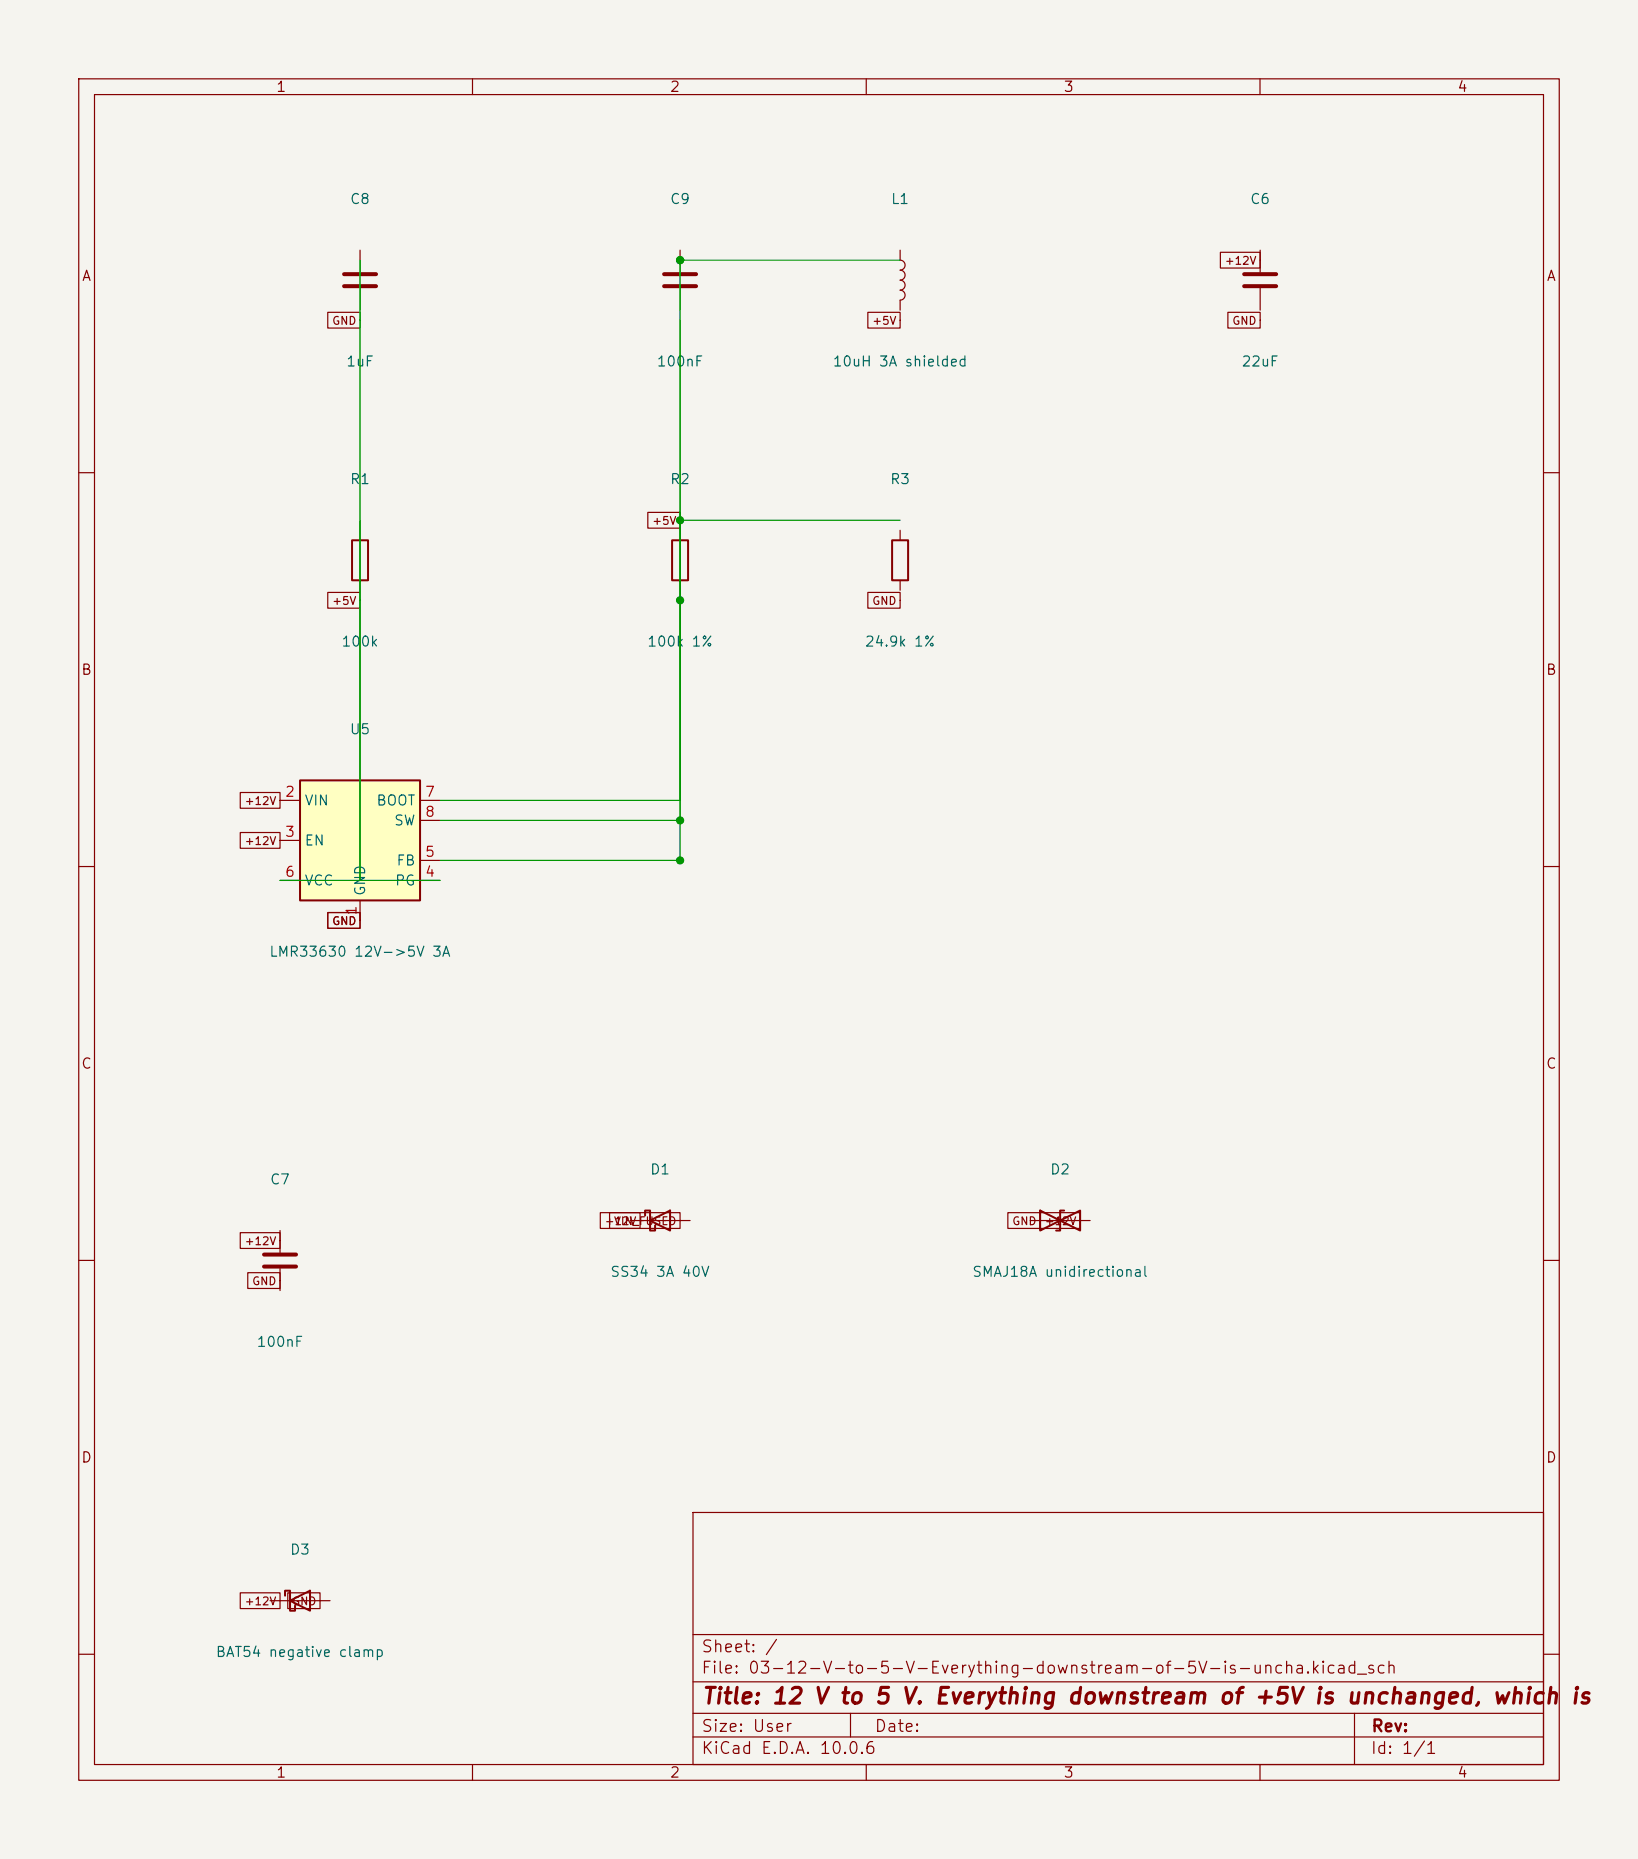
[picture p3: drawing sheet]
<svg xmlns="http://www.w3.org/2000/svg" width="208mm" height="236mm" viewBox="0 0 208 236" stroke-linecap="round" stroke-linejoin="round" font-family="sans-serif">
<path d="M0 0h208v236h-208z" fill="#f5f4ef" stroke="#f5f4ef" stroke-width=".13"/>
<g fill="none" stroke="#840000" stroke-width=".15">
<path d="M10 10h188v216h-188zM12 12h184v212h-184zM60 10v2M110 10v2M160 10v2M114.3 31.8v1.2a.63 .63 0 0 1 .6 .7 .63 .63 0 0 1-.6 .6 .64 .64 0 0 1 .6 .6 .64 .64 0 0 1-.6 .7 .64 .64 0 0 1 .6 .6 .64 .64 0 0 1-.6 .6 .64 .64 0 0 1 .6 .7 .64 .64 0 0 1-.6 .6v1.3M10 60h2M86.4 67.3v1.3M86.4 73.7v1.2M114.3 67.3v1.3M114.3 73.7v1.2M196 60h2"/>
<path d="M10 110h2M196 110h2M35.6 156.2v2.8M10 160h2M35.6 161v2.8M196 160h2M88 192h108v32h-108zM10 210h2M34.3 203.2h7.6M88 217.5h108M88 213.5h108M88 207.5h108"/>
<path d="M108 217.5v3M172 217.5v6.5M196 210h2M60 224v2M88 220.5h108M110 224v2M160 224v2"/>
</g>
<path d="M85.3 68.6h2.1v5.1h-2.1zM113.3 68.6h2v5.1h-2zM36.2 202.6v-.7h.6v2.6h.7v-.7M36.8 203.2l2.6-1.3v2.6z" fill="none" stroke="#840000" stroke-width=".25"/>
<path d="M33.5 159.3h4.1M33.5 160.8h4.1" fill="none" stroke="#840000" stroke-width=".51"/>
<path d="M38.1 99.1h15.2v15.2h-15.2z" fill="#ffffc2"/>
<path d="M44.7 68.6h2v5.1h-2zM38.1 99.1h15.2v15.2h-15.2zM81.9 154.3v-.6h.6v2.5h.7v-.6M82.5 154.9l2.6-1.2v2.5zM132.1 153.7v2.5l5.1-2.5v2.5zM135.1 153.7h-.5v2.5h-.5" fill="none" stroke="#840000" stroke-width=".25"/>
<g fill="none" stroke="#840000" stroke-width=".15">
<path d="M41.6 39.6h4.1v2h-4.1zM45.7 31.8v2.8M45.7 36.6v2.8M86.4 31.8v2.8M86.4 36.6v2.8M110.2 39.6h4.1v2h-4.1zM155 32h5v2h-5zM155.9 39.6h4.1v2h-4.1zM160 31.8v2.8M160 36.6v2.8M41.6 75.2h4.1v2h-4.1zM45.7 67.3v1.3"/>
<path d="M45.7 73.7v1.2M82.3 65h4.1v2h-4.1zM110.2 75.2h4.1v2h-4.1zM30.5 105.7h5.1v2h-5.1zM30.5 100.6h5.1v2h-5.1zM35.6 101.6h2.5M35.6 106.7h2.5M35.6 111.8h2.5M41.6 115.8h4.1v2h-4.1zM45.7 114.3v2.5M53.3 101.6h2.6M53.3 111.8h2.6"/>
<path d="M53.3 109.2h2.6M53.3 104.1h2.6M30.5 156.5h5.1v2h-5.1zM76.2 153.9h5.1v2h-5.1zM77.4 153.9h9v2h-9zM80 154.9h7.6M128 153.9h4.1v2h-4.1zM130.8 154.9h7.6M132.1 153.9h5.1v2h-5.1zM31.5 161.6h4.1v2h-4.1zM30.5 202.2h5.1v2h-5.1zM36.5 202.2h4.1v2h-4.1z"/>
</g>
<path d="M43.7 34.8h4.1M43.7 36.3h4.1M84.3 34.8h4.1M84.3 36.3h4.1M158 34.8h4.1M158 36.3h4.1" fill="none" stroke="#840000" stroke-width=".51"/>
<path d="M45.7 33v78.8M114.3 33h-27.9v76.2h-30.5M86.4 66h27.9M35.6 111.8h20.3M55.9 104.1h30.5M55.9 101.6h30.5" fill="none" stroke="#009600" stroke-width=".15"/>
<g fill="#009600" stroke="#009600" stroke-width=".13">
<circle cx="86.4" cy="76.2" r=".46"/>
<circle cx="86.4" cy="66" r=".46"/>
<circle cx="86.4" cy="33" r=".46"/>
<circle cx="86.4" cy="109.2" r=".46"/>
<circle cx="86.4" cy="104.1" r=".46"/>
</g>
<g font-size="2" fill="#840000">
<text x="89" y="216.8">Title: 12 V to 5 V. Everything downstream of +5V is unchanged, which</text>
<text x="199.3" y="216.8">is</text>
</g>
<g font-size="1.5" fill="#840000">
<text x="89" y="212.8">File: 03-12-V-to-5-V-Everything-downstream-of-5V-is-uncha.kicad_sch</text>
<text x="89" y="210.1">Sheet: /</text>
<text x="89" y="220.2">Size: User</text>
<text x="111" y="220.2">Date:</text>
<text x="174" y="220.2">Rev:</text>
<text x="89" y="223">KiCad E.D.A. 10.0.6</text>
<text x="174" y="223">Id: 1/1</text>
</g>
<g font-size="1.3" fill="#840000">
<text x="35" y="12">1</text>
<text x="85" y="12">2</text>
<text x="135" y="12">3</text>
<text x="185" y="12">4</text>
<text x="10.3" y="36">A</text>
<text x="196.3" y="36">A</text>
<text x="10.2" y="86">B</text>
<text x="196.2" y="86">B</text>
<text x="10.2" y="136">C</text>
<text x="196.2" y="136">C</text>
<text x="10.2" y="186">D</text>
<text x="196.2" y="186">D</text>
<text x="35" y="226">1</text>
<text x="85" y="226">2</text>
<text x="135" y="226">3</text>
<text x="185" y="226">4</text>
</g>
<g font-size="1.3" fill="#006464">
<text x="44.4" y="26.2">C8</text>
<text x="85" y="26.2">C9</text>
<text x="113.1" y="26.2">L1</text>
<text x="158.7" y="26.2">C6</text>
<text x="43.9" y="46.8">1uF</text>
<text x="83.3" y="46.8">100nF</text>
<text x="105.6" y="46.8">10uH 3A shielded</text>
<text x="157.6" y="46.8">22uF</text>
<text x="44.4" y="61.8">R1</text>
<text x="85" y="61.8">R2</text>
<text x="112.9" y="61.8">R3</text>
<text x="43.3" y="82.4">100k</text>
<text x="82.1" y="82.4">100k 1%</text>
<text x="109.7" y="82.4">24.9k 1%</text>
<text x="44.3" y="93.5">U5</text>
<text x="38.6" y="102.6">VIN</text>
<text x="38.6" y="107.7">EN</text>
<text x="47.7" y="102.6">BOOT</text>
<text x="49.9" y="105.1">SW</text>
<text x="38.6" y="112.7">VCC</text>
<text x="46.7" y="113.8" transform="rotate(-90 46.7 113.8)">GND</text>
<text x="50.1" y="112.7">PG</text>
<text x="50.2" y="110.2">FB</text>
<text x="34.1" y="121.8">LMR33630 12V-&gt;5V 3A</text>
<text x="82.5" y="149.4">D1</text>
<text x="133.3" y="149.4">D2</text>
<text x="34.2" y="150.7">C7</text>
<text x="77.4" y="162.4">SS34 3A 40V</text>
<text x="123.4" y="162.4">SMAJ18A unidirectional</text>
<text x="32.5" y="171.3">100nF</text>
<text x="36.7" y="197.7">D3</text>
<text x="27.3" y="210.7">BAT54 negative clamp</text>
</g>
<g font-size="1.3" fill="#a90000">
<text x="36.1" y="101.5">2</text>
<text x="53.9" y="101.5">7</text>
<text x="36.1" y="106.6">3</text>
<text x="53.9" y="104">8</text>
<text x="36.1" y="111.6">6</text>
<text x="53.9" y="111.6">4</text>
<text x="53.9" y="109.1">5</text>
<text x="45.6" y="116.3" transform="rotate(-90 45.6 116.3)">1</text>
</g>
<g font-size="1" fill="#840000">
<text x="155.4" y="33.9">+12V</text>
<text x="42.1" y="41.5">GND</text>
<text x="110.7" y="41.5">+5V</text>
<text x="156.4" y="41.5">GND</text>
<text x="82.7" y="66.9">+5V</text>
<text x="42.1" y="77">+5V</text>
<text x="110.7" y="77">GND</text>
<text x="31" y="107.5">+12V</text>
<text x="31" y="102.4">+12V</text>
<text x="42.1" y="117.7">GND</text>
<text x="76.7" y="155.8">+12V</text>
<text x="77.9" y="155.8">VIN_FUSED</text>
<text x="128.5" y="155.8">GND</text>
<text x="132.6" y="155.8">+12V</text>
<text x="31" y="158.3">+12V</text>
<text x="31.9" y="163.4">GND</text>
<text x="31" y="204">+12V</text>
<text x="37" y="204">GND</text>
</g>
</svg>
